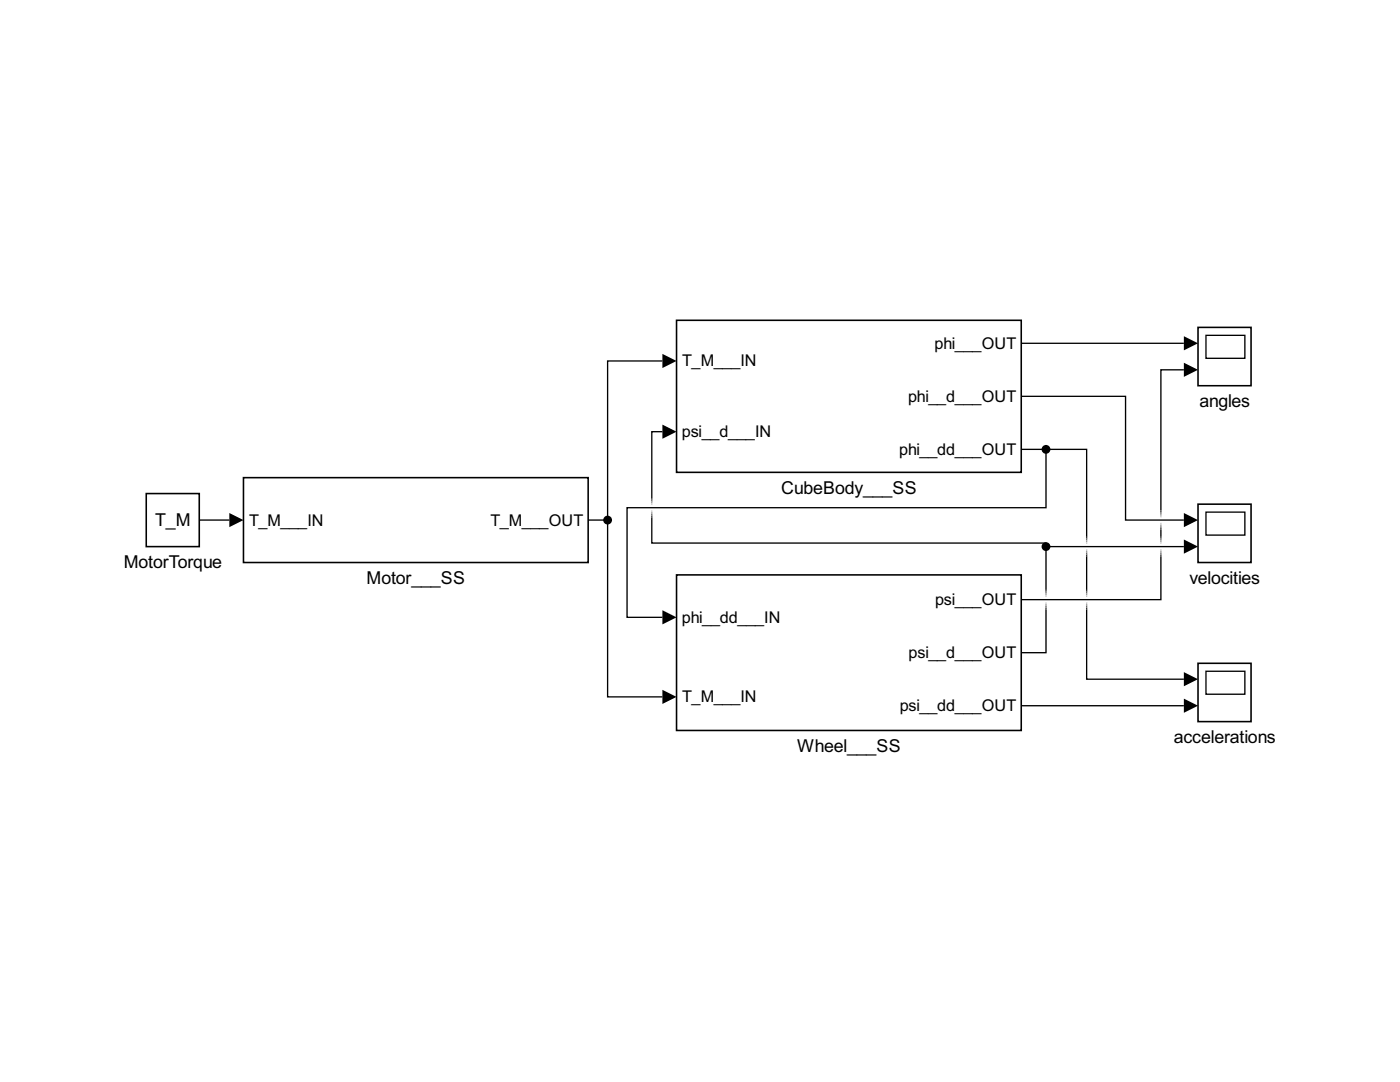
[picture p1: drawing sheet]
<svg xmlns="http://www.w3.org/2000/svg" width="279mm" height="216mm" viewBox="0 0 279 216" stroke-linecap="round" stroke-linejoin="round" font-family="sans-serif">
<path d="M48.6 95.3h68.8v16.9h-68.8z" fill="none" stroke="#000" stroke-width=".31"/>
<path d="M135 63.9h68.8v30.4h-68.8z" fill="#fff"/>
<path d="M135 63.9h68.8v30.4h-68.8z" fill="none" stroke="#000" stroke-width=".31"/>
<path d="M135 114.7h68.8v31.1h-68.8z" fill="#fff"/>
<path d="M135 114.7h68.8v31.1h-68.8z" fill="none" stroke="#000" stroke-width=".31"/>
<path d="M239.1 65.3h10.6v11.7h-10.6z" fill="#fff"/>
<path d="M240.7 66.9h7.7v4.6h-7.7z" fill="none" stroke="#000" stroke-width=".26"/>
<path d="M239.1 65.3h10.6v11.7h-10.6z" fill="none" stroke="#000" stroke-width=".31"/>
<path d="M239.1 100.6h10.6v11.6h-10.6z" fill="#fff"/>
<path d="M240.7 102.2h7.7v4.6h-7.7z" fill="none" stroke="#000" stroke-width=".26"/>
<path d="M239.1 100.6h10.6v11.6h-10.6z" fill="none" stroke="#000" stroke-width=".31"/>
<path d="M239.1 132.4h10.6v11.6h-10.6z" fill="#fff"/>
<path d="M240.7 133.9h7.7v4.6h-7.7z" fill="none" stroke="#000" stroke-width=".26"/>
<path d="M239.1 132.4h10.6v11.6h-10.6z" fill="none" stroke="#000" stroke-width=".31"/>
<path d="M29.2 98.5h10.6v10.6h-10.6z" fill="#fff"/>
<path d="M29.2 98.5h10.6v10.6h-10.6z" fill="none" stroke="#000" stroke-width=".31"/>
<g fill="none" stroke="#000" stroke-width=".26">
<path d="M132.2 72h-10.9v31.8M203.8 79.1h20.8v24.7h11.7M203.8 68.5h32.5M236.3 73.8h-4.6v28M132.2 86.1h-2.1v13.3M203.8 89.7h5M208.8 89.7v11.6h-83.7v21.9h7.1M208.8 89.7h8.1v17.4M39.8 103.8h6M117.4 103.8h3.9M121.3 103.8v35.3h10.9M130.1 103.2v5.2h78.7v.7"/>
<path d="M208.8 109.1v8.6M208.8 109.1h27.5M216.9 111v6.7M231.7 111v8.7h-27.9M231.7 105.7v1.4M208.8 121.6v8.6h-5M216.9 121.6v13.9h19.4M203.8 140.8h32.5"/>
</g>
<path d="M132.2 70.6l2.8 1.4-2.8 1.4zM236.3 67.1l2.8 1.4-2.8 1.4zM236.3 72.4l2.8 1.4-2.8 1.4zM132.2 84.7l2.8 1.4-2.8 1.4zM45.8 102.4l2.8 1.4-2.8 1.4zM236.3 107.7l2.8 1.4-2.8 1.4zM236.3 102.4l2.8 1.4-2.8 1.4zM132.2 137.6l2.8 1.5-2.8 1.4zM132.2 121.8l2.8 1.4-2.8 1.4zM236.3 134.1l2.8 1.4-2.8 1.4zM236.3 139.4l2.8 1.4-2.8 1.4z" fill="#000"/>
<g fill="#000">
<circle cx="208.8" cy="89.7" r=".88"/>
<circle cx="121.3" cy="103.8" r=".88"/>
<circle cx="208.8" cy="109.1" r=".88"/>
</g>
<path d="M130.1 99.4v.3M130.1 102.9v.3M208.8 117.7v.4M216.9 107.1v.4M216.9 110.7v.3M216.9 117.7v.4M231.7 101.8v.4M231.7 105.4v.3M231.7 107.1v.4M231.7 110.7v.3M208.8 121.2v.4M216.9 121.2v.4" fill="none" stroke="#333" stroke-width=".26"/>
<path d="M130.1 99.7v.4M130.1 102.5v.4M208.8 118.1v.3M216.9 107.5v.3M216.9 110.3v.4M216.9 118.1v.3M231.7 102.2v.3M231.7 105v.4M231.7 107.5v.3M231.7 110.3v.4M208.8 120.9v.3M216.9 120.9v.3" fill="none" stroke="#666" stroke-width=".26"/>
<path d="M130.1 100.1v.3M130.1 102.2v.3M208.8 118.4v.4M216.9 107.8v.4M216.9 110v.3M216.9 118.4v.4M231.7 102.5v.4M231.7 104.7v.3M231.7 107.8v.4M231.7 110v.3M208.8 120.5v.4M216.9 120.5v.4" fill="none" stroke="#999" stroke-width=".26"/>
<path d="M130.1 100.4v.4M130.1 101.8v.4M208.8 118.8v.3M216.9 108.2v.3M216.9 109.6v.4M216.9 118.8v.3M231.7 102.9v.3M231.7 104.3v.4M231.7 108.2v.3M231.7 109.6v.4M208.8 120.2v.3M216.9 120.2v.3" fill="none" stroke="#ccc" stroke-width=".26"/>
<g font-size="4">
<text x="239.4" y="81.3">angles</text>
<text x="155.9" y="98.6">CubeBody___SS</text>
<text x="31" y="105">T_M</text>
<text x="24.7" y="113.4">MotorTorque</text>
<text x="73.2" y="116.6">Motor___SS</text>
<text x="237.4" y="116.6">velocities</text>
<text x="234.2" y="148.3">accelerations</text>
<text x="159.1" y="150.1">Wheel___SS</text>
</g>
<g font-size="3.6">
<text x="186.5" y="69.6">phi___OUT</text>
<text x="136.1" y="73.1">T_M___IN</text>
<text x="181.2" y="80.2">phi__d___OUT</text>
<text x="136.1" y="87.2">psi__d___IN</text>
<text x="179.5" y="90.8">phi__dd___OUT</text>
<text x="49.7" y="104.9">T_M___IN</text>
<text x="97.9" y="104.9">T_M___OUT</text>
<text x="136.1" y="124.3">phi__dd___IN</text>
<text x="186.6" y="120.8">psi___OUT</text>
<text x="181.3" y="131.3">psi__d___OUT</text>
<text x="136.1" y="140.2">T_M___IN</text>
<text x="179.6" y="141.9">psi__dd___OUT</text>
</g>
</svg>
